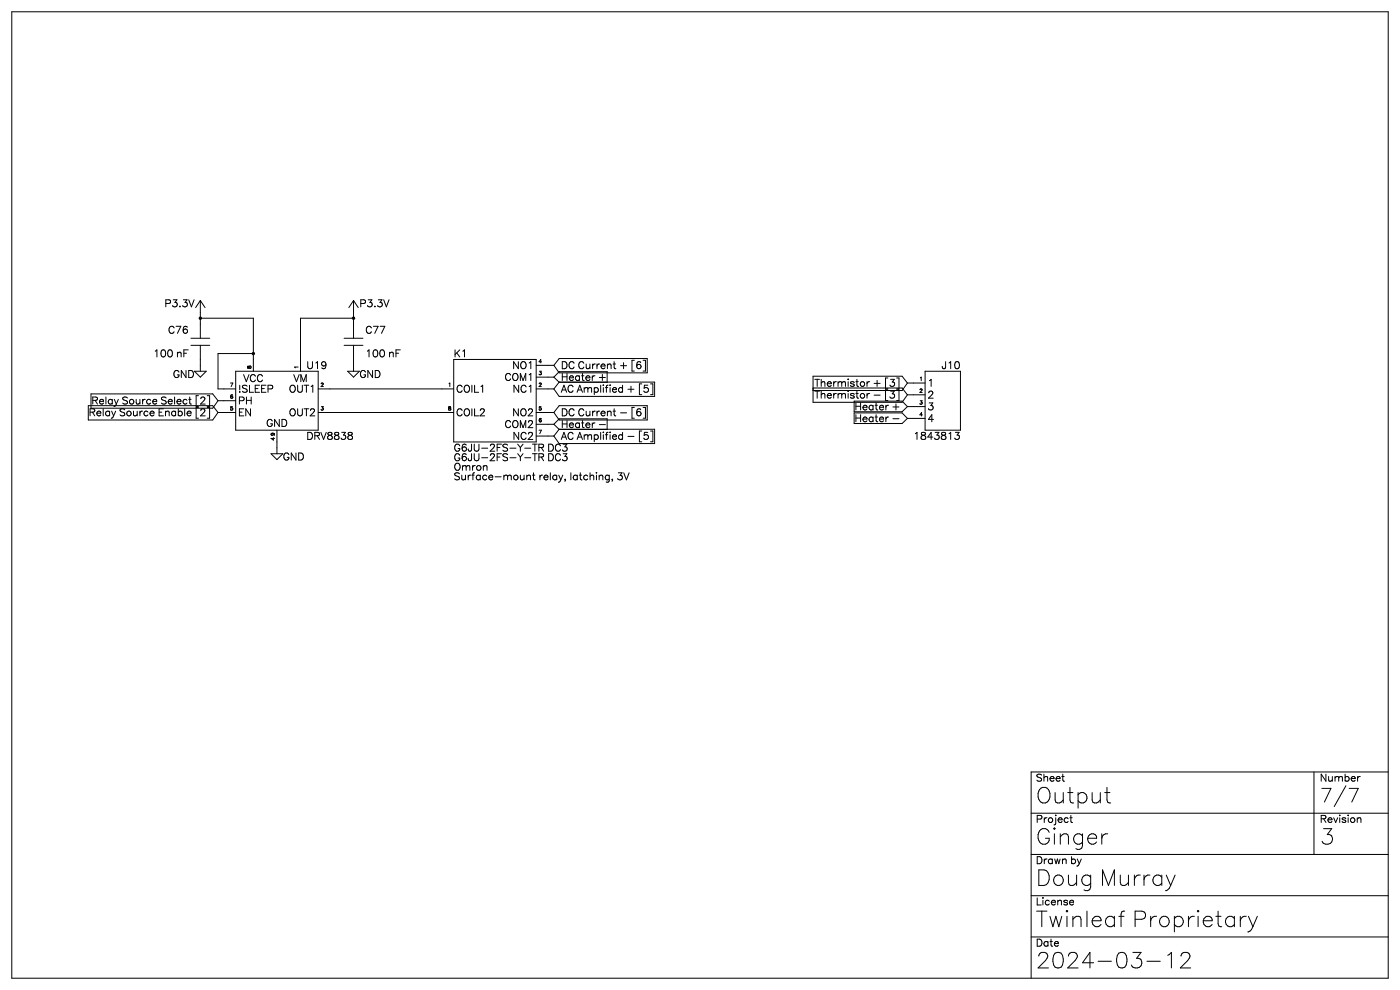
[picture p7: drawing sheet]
<svg xmlns="http://www.w3.org/2000/svg" width="297mm" height="210mm" viewBox="0 0 297 210" stroke-linecap="round" stroke-linejoin="round" font-family="sans-serif">
<g fill="none" stroke="#000" stroke-width=".21">
<path d="M2.5 2.5h292v205h-292zM40.5 71.7h4M40.5 73.2h4M41.2 78.8h2.6l-1.3 1.2zM42.5 67.5h11.2v11.3M42.5 63.7v8M42.5 73.2v5.6M42.5 63.7l-1 1.5M42.5 63.7l1 1.5M50 78.8h17.5v12.5h-17.5zM53.7 75h-7.5v7.5h3.8M73 71.7h4"/>
<path d="M73 73.2h4M73.7 78.8h2.6l-1.3 1.2zM75 67.5h-11.2v11.3M75 63.7v8M75 73.2v5.6M75 63.7l-1 1.5M75 63.7l1 1.5M96.3 76.2h17.5v17.5h-17.5zM113.8 77.5h3.7M113.8 80h3.7M117.5 80l1.1 1.1h10.2M118.6 76.1h18.7v3h-18.7l-1.1-1.6z"/>
<path d="M128.8 78.8h-10.2l-1.1 1.2M196.2 78.8h7.5v12.5h-7.5zM18.7 86.1h26.4l1.1 1.4M19.3 83.6h25.8l1.1 1.4M46.2 85h3.8M46.2 87.5h3.8M46.2 87.5l-1.1 1.6h-26.4M46.2 85l-1.1 1.6h-25.8M57.5 96.2h2.5l-1.3 1.3zM58.7 91.3v4.9M67.5 87.5h28.8M67.5 82.5h28.8"/>
<path d="M113.8 87.5h3.7M113.8 82.5h3.7M113.8 92.5h3.7M113.8 90h3.7M117.5 82.5l1.1 1.6h20.3M118.6 86.1h18.7v3h-18.7l-1.1-1.6zM118.6 88.8h10.2v2.3h-10.2l-1.1-1.1zM118.6 91.1h20.3v3h-20.3l-1.1-1.6zM119.5 96.2h.7l-.4 .6M120.2 94.9l.1 .4-.2 .3M120.2 96.9l.1 .4-.2 .4M120.2 94.2l-.4 .6"/>
<path d="M127.1 90.1h1.3M136.4 86.4h.5v2.3h-.5M138 91.4h.5v2.3h-.5M138.9 81.1h-20.3l-1.1 1.4M172.5 82.3h18.9l1.1 1.5M172.9 80.5h1M172.9 83h1M173.4 83v1.5M181.2 85.1h10.2l1.1 1.2M181.2 87.6h10.2l1.1 1.1-1.1 1.1h-10.2zM181.6 88v1.5M181.6 88.7h1"/>
<path d="M192.5 81.2h3.7M192.5 86.3h3.7M192.5 83.8h3.7M192.5 88.7h3.7M192.5 86.3l-1.1 1h-10.2M192.5 81.2l-1.1-1.4h-18.9v5.5h18.9l1.1-1.5M192.5 81.2l-1.1 1.6h-18.9M132.3 100.3l.6 1.5 .6-1.5M218.8 172.5h75.7M278.7 163.8v17.5M286.2 167.2h1.9l-1.3 2.9M294.5 163.8h-75.7v43.7"/>
<path d="M218.8 181.3h75.7M218.8 198.7h75.7M218.8 190h75.7M248 202.5l.5-.5v3.3M250.5 202.8a.82 .82 0 0 1 .7-.8h.6a.81 .81 0 0 1 .5 1.3l-1.9 2h2.2"/>
</g>
<path d="M42.5 67.5h.1M53.7 75h.1M75 67.5h.1" fill="none" stroke="#000" stroke-width=".75"/>
<g font-size="5.3">
<text x="219.8" y="170.4">Output</text>
<text x="219.8" y="179.1">Ginger</text>
<text x="280" y="179.1">3</text>
<text x="219.8" y="187.9">Doug Murray</text>
<text x="219.8" y="196.6">Twinleaf Proprietary</text>
<text x="219.8" y="205.4">2024-03-12</text>
</g>
<text font-size="4.6" x="280" y="170.2">7/7</text>
<g font-size="2.4">
<text x="34.7" y="65.1">P3.3V</text>
<text x="76.3" y="65.1">P3.3V</text>
<text x="35.6" y="70.7">C76</text>
<text x="77.5" y="70.7">C77</text>
<text x="32.5" y="75.8">100 nF</text>
<text x="77.5" y="75.8">100 nF</text>
<text x="96.3" y="75.8">K1</text>
<text x="35.9" y="80.1">GND</text>
<text x="50.5" y="83.3">!SLEEP</text>
<text x="51.2" y="81">VCC</text>
<text x="60.6" y="83.3">OUT1</text>
<text x="62" y="81">VM</text>
<text x="65" y="78.3">U19</text>
<text x="76.3" y="80.1">GND</text>
<text x="96.8" y="83.3">COIL1</text>
<text x="106.3" y="80.8">COM1</text>
<text x="108.3" y="78.3">NO1</text>
<text x="108.5" y="83.3">NC1</text>
<text x="119" y="80.8">Heater +</text>
<text x="119" y="78.3">DC Current + [6]</text>
<text x="119" y="83.3">AC Amplified + [5]</text>
<text x="174.1" y="82">Thermistor + [3]</text>
<text x="196.8" y="82">1</text>
<text x="199.9" y="78.3">J10</text>
<text x="18.9" y="88.3">Relay Source Enable [2]</text>
<text x="19.7" y="85.7">Relay Source Select [2]</text>
<text x="50.5" y="85.7">PH</text>
<text x="50.5" y="88.3">EN</text>
<text x="60.6" y="88.3">OUT2</text>
<text x="96.8" y="88.3">COIL2</text>
<text x="108.3" y="88.3">NO2</text>
<text x="119" y="88.3">DC Current - [6]</text>
<text x="174.7" y="84.5">Thermistor - [3]</text>
<text x="181.7" y="87">Heater +</text>
<text x="182.3" y="89.5">Heater -</text>
<text x="196.8" y="87">3</text>
<text x="196.8" y="84.5">2</text>
<text x="196.8" y="89.5">4</text>
<text x="56.1" y="90.5">GND</text>
<text x="65" y="93.3">DRV8838</text>
<text x="96.3" y="95.8">G6JU-2FS-Y-TR DC3</text>
<text x="106.3" y="90.8">COM2</text>
<text x="108.5" y="93.3">NC2</text>
<text x="119" y="90.8">Heater -</text>
<text x="119" y="93.3">AC Amplified - [5]</text>
<text x="194.4" y="93.3">1843813</text>
<text x="60" y="97.6">GND</text>
<text x="96.3" y="97.8">G6JU-2FS-Y-TR DC3</text>
<text x="96.3" y="99.8">Omron</text>
<text x="96.3" y="101.8">Surface-mount relay, latching, 3V</text>
<text x="219.8" y="165.8">Sheet</text>
<text x="280" y="165.8">Number</text>
<text x="219.8" y="174.5">Project</text>
<text x="280" y="174.5">Revision</text>
<text x="219.8" y="183.2">Drawn by</text>
<text x="219.8" y="192">License</text>
<text x="219.8" y="200.7">Date</text>
</g>
<g font-size="1.2">
<text x="114.3" y="77">4</text>
<text x="48.8" y="82">7</text>
<text x="53.3" y="78.2" transform="rotate(-90 53.3 78.2)">8</text>
<text x="63.3" y="78.2" transform="rotate(-90 63.3 78.2)">1</text>
<text x="68" y="82">2</text>
<text x="95.1" y="82">1</text>
<text x="114.3" y="82">2</text>
<text x="114.3" y="79.5">3</text>
<text x="195.1" y="80.7">1</text>
<text x="195.1" y="83.2">2</text>
<text x="48.8" y="84.5">6</text>
<text x="48.8" y="87">5</text>
<text x="68" y="87">3</text>
<text x="95.1" y="87">8</text>
<text x="114.3" y="87">5</text>
<text x="114.3" y="89.5">6</text>
<text x="195.1" y="85.7">3</text>
<text x="195.1" y="88.2">4</text>
<text x="58.3" y="93.4" transform="rotate(-90 58.3 93.4)">4 9</text>
<text x="114.3" y="92">7</text>
</g>
</svg>
